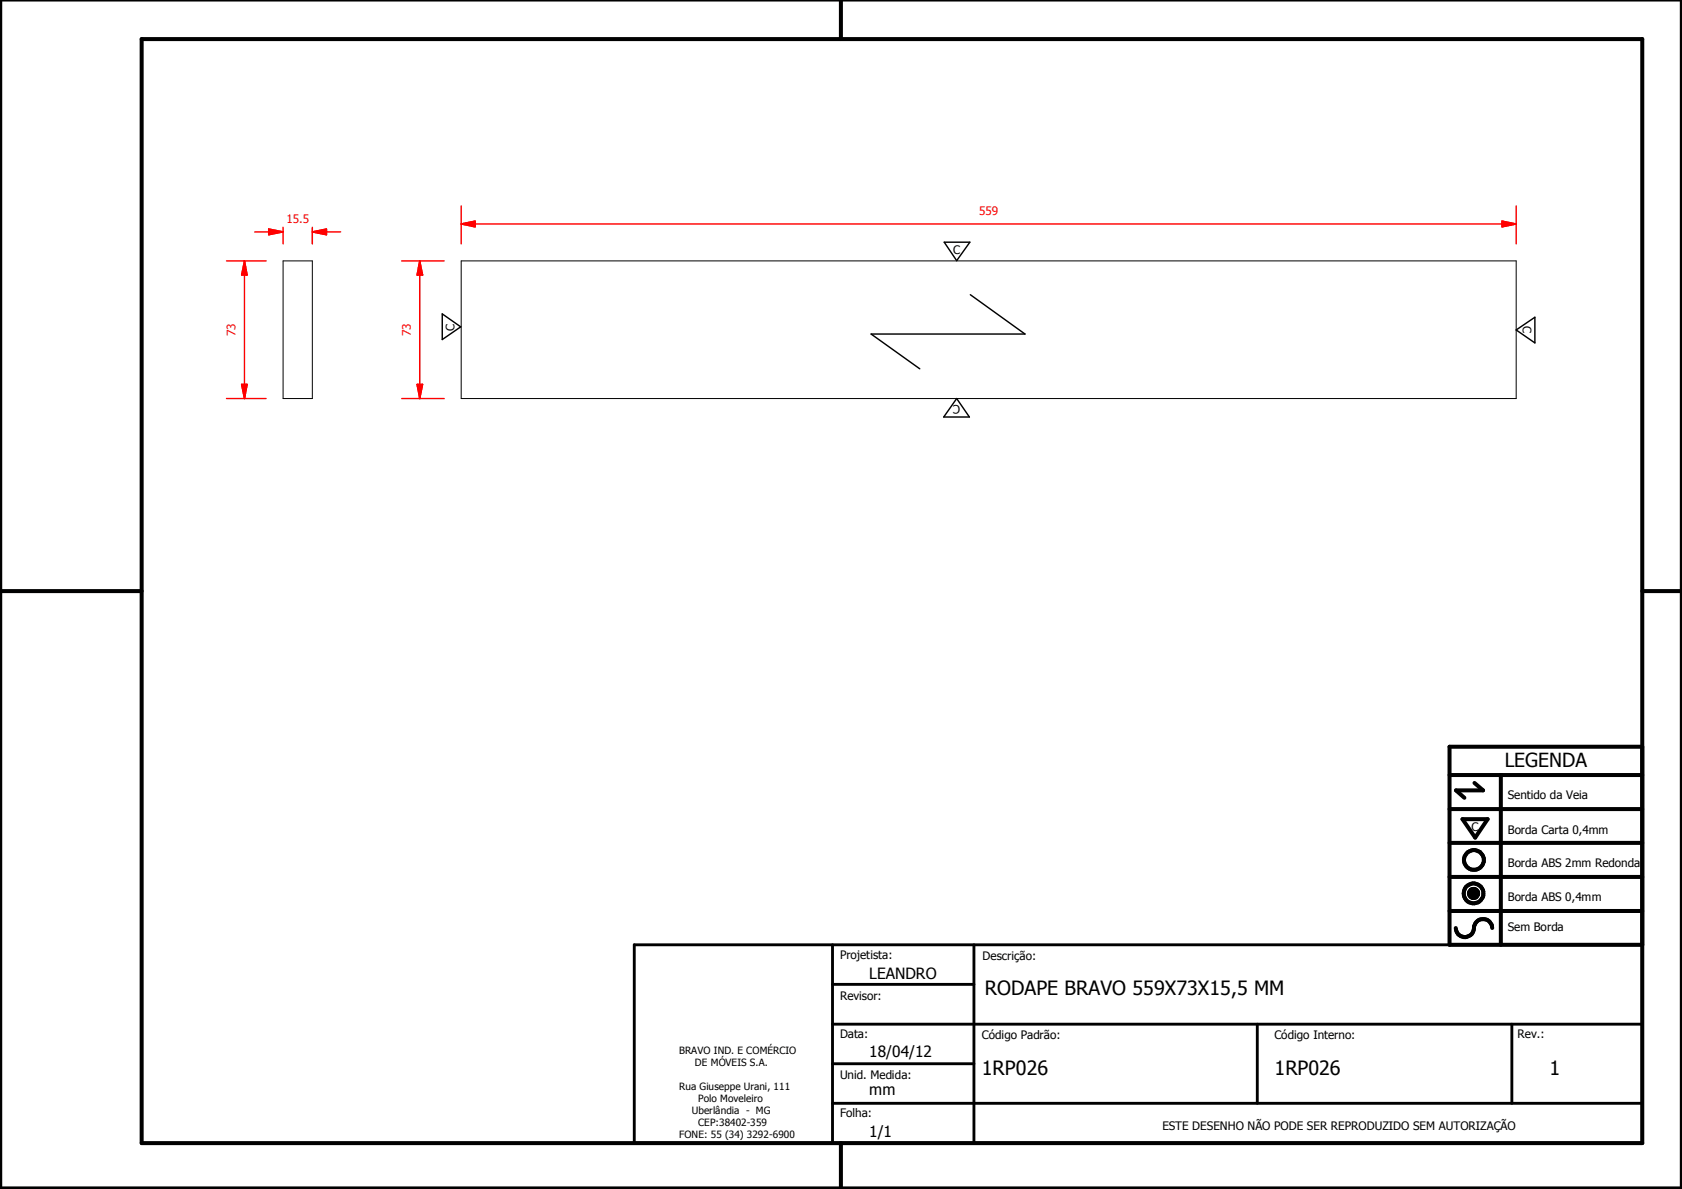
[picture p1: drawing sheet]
<svg xmlns="http://www.w3.org/2000/svg" width="297mm" height="210mm" viewBox="0 0 297 210" stroke-linecap="round" stroke-linejoin="round" font-family="sans-serif">
<g fill="none" stroke="#000" stroke-width=".18">
<path d="M50 46.1h5.2v24.3h-5.2zM81.4 46.1h186.4v24.3h-186.4zM259.4 157.6l1.6 .1zM259.4 157.7l1.6 .1zM259.4 157.8l1.6 .1zM259.4 157.9h1.6v.1zM259.4 157.9l1.6 .1h-1.5zM259.4 157.6h1.6zM259.5 158h1.5zM259.5 158l1.4 .1zM259.5 157.5l1.5 .1h-1.6zM259.5 157.5l1.5 .1z"/>
<path d="M259.5 158.1h1.4zM259.5 157.4l1.5 .1h-1.5zM259.5 157.4l1.5 .1zM259.5 158.1l1.4 .1zM259.5 157.3l1.4 .1h-1.4zM259.5 157.3l1.4 .1zM259.6 158.2h1.3zM259.6 158.2h1.2zM259.6 157.2l1.3 .1h-1.4zM259.6 157.2l1.3 .1zM259.6 158.2l1.2 .1zM259.6 157.2h1.3z"/>
<path d="M259.7 158.3h1.1zM259.7 158.3l1 .1zM259.7 157.1l1.1 .1h-1.2zM259.7 157.1l1.1 .1zM259.7 157.1h1.1zM259.8 158.4h.9zM259.8 158.4h.8zM259.8 157.1h1zM259.8 157.1h.9zM259.8 158.4l.8 .1zM259.8 157l.9 .1zM259.8 157h.8z"/>
<path d="M259.9 158.5h.7zM259.9 158.5h.6zM259.9 157h.7zM260 158.5h.5zM260 158.5h.4zM260 157h.6zM260.1 158.5h.3zM260.1 158.5h.2zM260.1 156.9l.4 .1zM260.1 156.9h.3zM260.1 156.9h.2z"/>
</g>
<g fill="#000">
<path d="M259.4 157.6h1.6zM259.5 157.5l1.5 .1h-1.6zM259.5 157.5l1.5 .1zM259.5 157.4l1.5 .1h-1.5zM259.5 157.4l1.5 .1zM259.5 157.3l1.4 .1h-1.4zM259.5 157.3l1.4 .1zM259.6 157.2l1.3 .1h-1.4zM259.6 157.2l1.3 .1zM259.6 157.2h1.3zM259.7 157.1l1.1 .1h-1.2zM259.7 157.1l1.1 .1z"/>
<path d="M259.7 157.1h1.1zM259.8 157.1h1zM259.8 157.1h.9zM259.8 157l.9 .1zM259.8 157h.8zM259.9 157h.7zM260 157h.6zM260.1 156.9l.4 .1zM260.1 156.9h.3zM260.1 156.9h.2zM260.1 158.5h.2zM260 158.5h.4z"/>
<path d="M260.1 158.5h.3zM259.9 158.5h.6zM260 158.5h.5zM259.8 158.4l.8 .1zM259.9 158.5h.7zM259.8 158.4h.8zM259.7 158.3l1 .1zM259.8 158.4h.9zM259.6 158.2l1.2 .1zM259.7 158.3h1.1zM259.6 158.2h1.2zM259.5 158.1l1.4 .1z"/>
<path d="M259.6 158.2h1.3zM259.5 158l1.4 .1zM259.5 158.1h1.4zM259.4 157.9l1.6 .1h-1.5zM259.5 158h1.5zM259.4 157.6l1.6 .1zM259.4 157.7l1.6 .1zM259.4 157.8l1.6 .1zM259.4 157.9h1.6v.1z"/>
</g>
<g fill="none" stroke="#000" stroke-width=".71">
<path d="M148.5 0v6.9M297 -.1v209.9h-297v-209.9M25 6.9h265v194.9h-265zM0 104.4h25M290 104.4h7M256 136.8h34M260.4 138.2l1.5 1.3h-4.8l1.5 1.3M265 136.8v30M290 131.8h-34v35h34M256 154.8h34M256 148.8h34M256 142.8h34"/>
<path d="M258.3 144.6h4.4l-2.2 3.3zM256 160.8h34M257.1 163.8a1.62 1.62 0 0 0 1.8 1.6 1.62 1.62 0 0 0 1.4-1.9 1.63 1.63 0 0 1 1.7-1.2 1.63 1.63 0 0 1 1.5 1.5M148.5 201.8v8"/>
<circle cx="260.2" cy="157.7" r="1.76"/>
<circle cx="260.2" cy="157.7" r=".82"/>
<circle cx="260.3" cy="151.8" r="1.76"/>
</g>
<path d="M112 166.8h178v35h-178zM147 173.8h25M147 166.8v35M172 166.8v35M147 194.8h143M147 180.8h143M147 187.8h25M222 180.8v14M267 180.8v14" fill="none" stroke="#000" stroke-width=".51"/>
<path d="M78.1 55.4l3.3 2.3-3.3 2.2zM166.7 42.8h4.6l-2.4 3.2zM171.4 52l9.6 7h-27.2l8.6 6.1M267.8 58.3l3.3-2.3v4.5zM168.9 70.4l2.3 3.2h-4.5z" fill="none" stroke="#000" stroke-width=".25"/>
<path d="M81.4 39.5h2.5" fill="none" stroke="#f00" stroke-width=".25"/>
<path d="M81.4 39.5l2.5-.5v1z" fill="#f00"/>
<path d="M81.4 39.5l2.5-.5v1zM265.3 39.5h2.5" fill="none" stroke="#f00" stroke-width=".25"/>
<path d="M265.3 39l2.5 .5-2.5 .5z" fill="#f00"/>
<path d="M81.4 36.4v6.7M83.9 39.5h181.4M265.3 39l2.5 .5-2.5 .5zM267.8 36.4v6.7M74.1 67.9v2.5" fill="none" stroke="#f00" stroke-width=".25"/>
<path d="M73.7 67.9h.9l-.5 2.5z" fill="#f00"/>
<path d="M74.1 46.1v2.5M73.7 67.9h.9l-.5 2.5z" fill="none" stroke="#f00" stroke-width=".25"/>
<path d="M74.1 46.1l.5 2.5h-.9z" fill="#f00"/>
<path d="M47.5 40.9h2.5M70.9 46.1h7.5M74.1 46.1l.5 2.5h-.9zM74.1 48.6v19.3M70.9 70.4h7.5" fill="none" stroke="#f00" stroke-width=".25"/>
<path d="M47.5 40.4l2.5 .5-2.5 .5z" fill="#f00"/>
<path d="M47.5 40.4l2.5 .5-2.5 .5zM55.2 40.9h2.5" fill="none" stroke="#f00" stroke-width=".25"/>
<path d="M55.2 40.9l2.5-.5v1z" fill="#f00"/>
<path d="M45 40.9h2.5M50 40.1v3M55.2 40.9l2.5-.5v1zM55.2 40.1v3M57.7 40.9h2.5M43.2 67.9v2.5" fill="none" stroke="#f00" stroke-width=".25"/>
<path d="M42.7 67.9h.9l-.4 2.5z" fill="#f00"/>
<path d="M43.2 46.1v2.5M42.7 67.9h.9l-.4 2.5z" fill="none" stroke="#f00" stroke-width=".25"/>
<path d="M43.2 46.1l.4 2.5h-.9z" fill="#f00"/>
<path d="M40 46.1h7M43.2 46.1l.4 2.5h-.9zM43.2 48.6v19.3M40 70.4h7" fill="none" stroke="#f00" stroke-width=".25"/>
<g font-size="3.5">
<text x="173.9" y="175.7">RODAPE BRAVO 559X73X15,5 MM</text>
<text x="173.4" y="189.7">1RP026</text>
<text x="225.1" y="189.7">1RP026</text>
<text x="273.6" y="189.7">1</text>
</g>
<text font-size="3.4" x="265.7" y="135.4">LEGENDA</text>
<g font-size="2.7">
<text x="153.5" y="172.8">LEANDRO</text>
<text x="153.5" y="186.6">18/04/12</text>
<text x="153.5" y="193.4">mm</text>
<text x="153.5" y="200.8">1/1</text>
</g>
<g font-size="2.1" fill="#f00">
<text x="50.6" y="39.3">15.5</text>
<text x="172.9" y="38">559</text>
<text x="41.6" y="59.4" transform="rotate(-90 41.6 59.4)">73</text>
<text x="72.6" y="59.4" transform="rotate(-90 72.6 59.4)">73</text>
</g>
<g font-size="2.1">
<text x="168.4" y="44.9">C</text>
<text x="80.3" y="58.4" transform="rotate(-90 80.3 58.4)">C</text>
<text x="268.9" y="57.6" transform="rotate(90 268.9 57.6)">C</text>
<text x="169.6" y="71.5" transform="rotate(180 169.6 71.5)">C</text>
<text x="266.3" y="141.1">Sentido da Veia</text>
<text x="259.8" y="146.7">C</text>
<text x="266.3" y="147.2">Borda Carta 0,4mm</text>
<text x="266.3" y="153.1">Borda ABS 2mm Redonda</text>
<text x="266.3" y="159">Borda ABS 0,4mm</text>
<text x="266.3" y="164.4">Sem Borda</text>
<text x="148.4" y="169.3">Projetista:</text>
<text x="173.5" y="169.5">Descrição:</text>
<text x="148.4" y="176.6">Revisor:</text>
<text x="148.4" y="183.2">Data:</text>
<text x="173.4" y="183.3">Código Padrão:</text>
<text x="225.1" y="183.3">Código Interno:</text>
<text x="268" y="183.2">Rev.:</text>
<text x="148.4" y="190.5">Unid. Medida:</text>
<text x="148.4" y="197.2">Folha:</text>
<text x="205.3" y="199.5">ESTE DESENHO NÃO PODE SER REPRODUZIDO SEM AUTORIZAÇÃO</text>
</g>
<g font-size="1.8">
<text x="119.9" y="186">BRAVO IND. E COMÉRCIO</text>
<text x="122.7" y="188.1">DE MÓVEIS S.A.</text>
<text x="119.9" y="192.4">Rua Giuseppe Urani, 111</text>
<text x="122.2" y="196.7">Uberlândia - MG</text>
<text x="123.3" y="194.6">Polo Moveleiro</text>
<text x="119.9" y="201">FONE: 55 (34) 3292-6900</text>
<text x="123.3" y="198.8">CEP:38402-359</text>
</g>
</svg>
